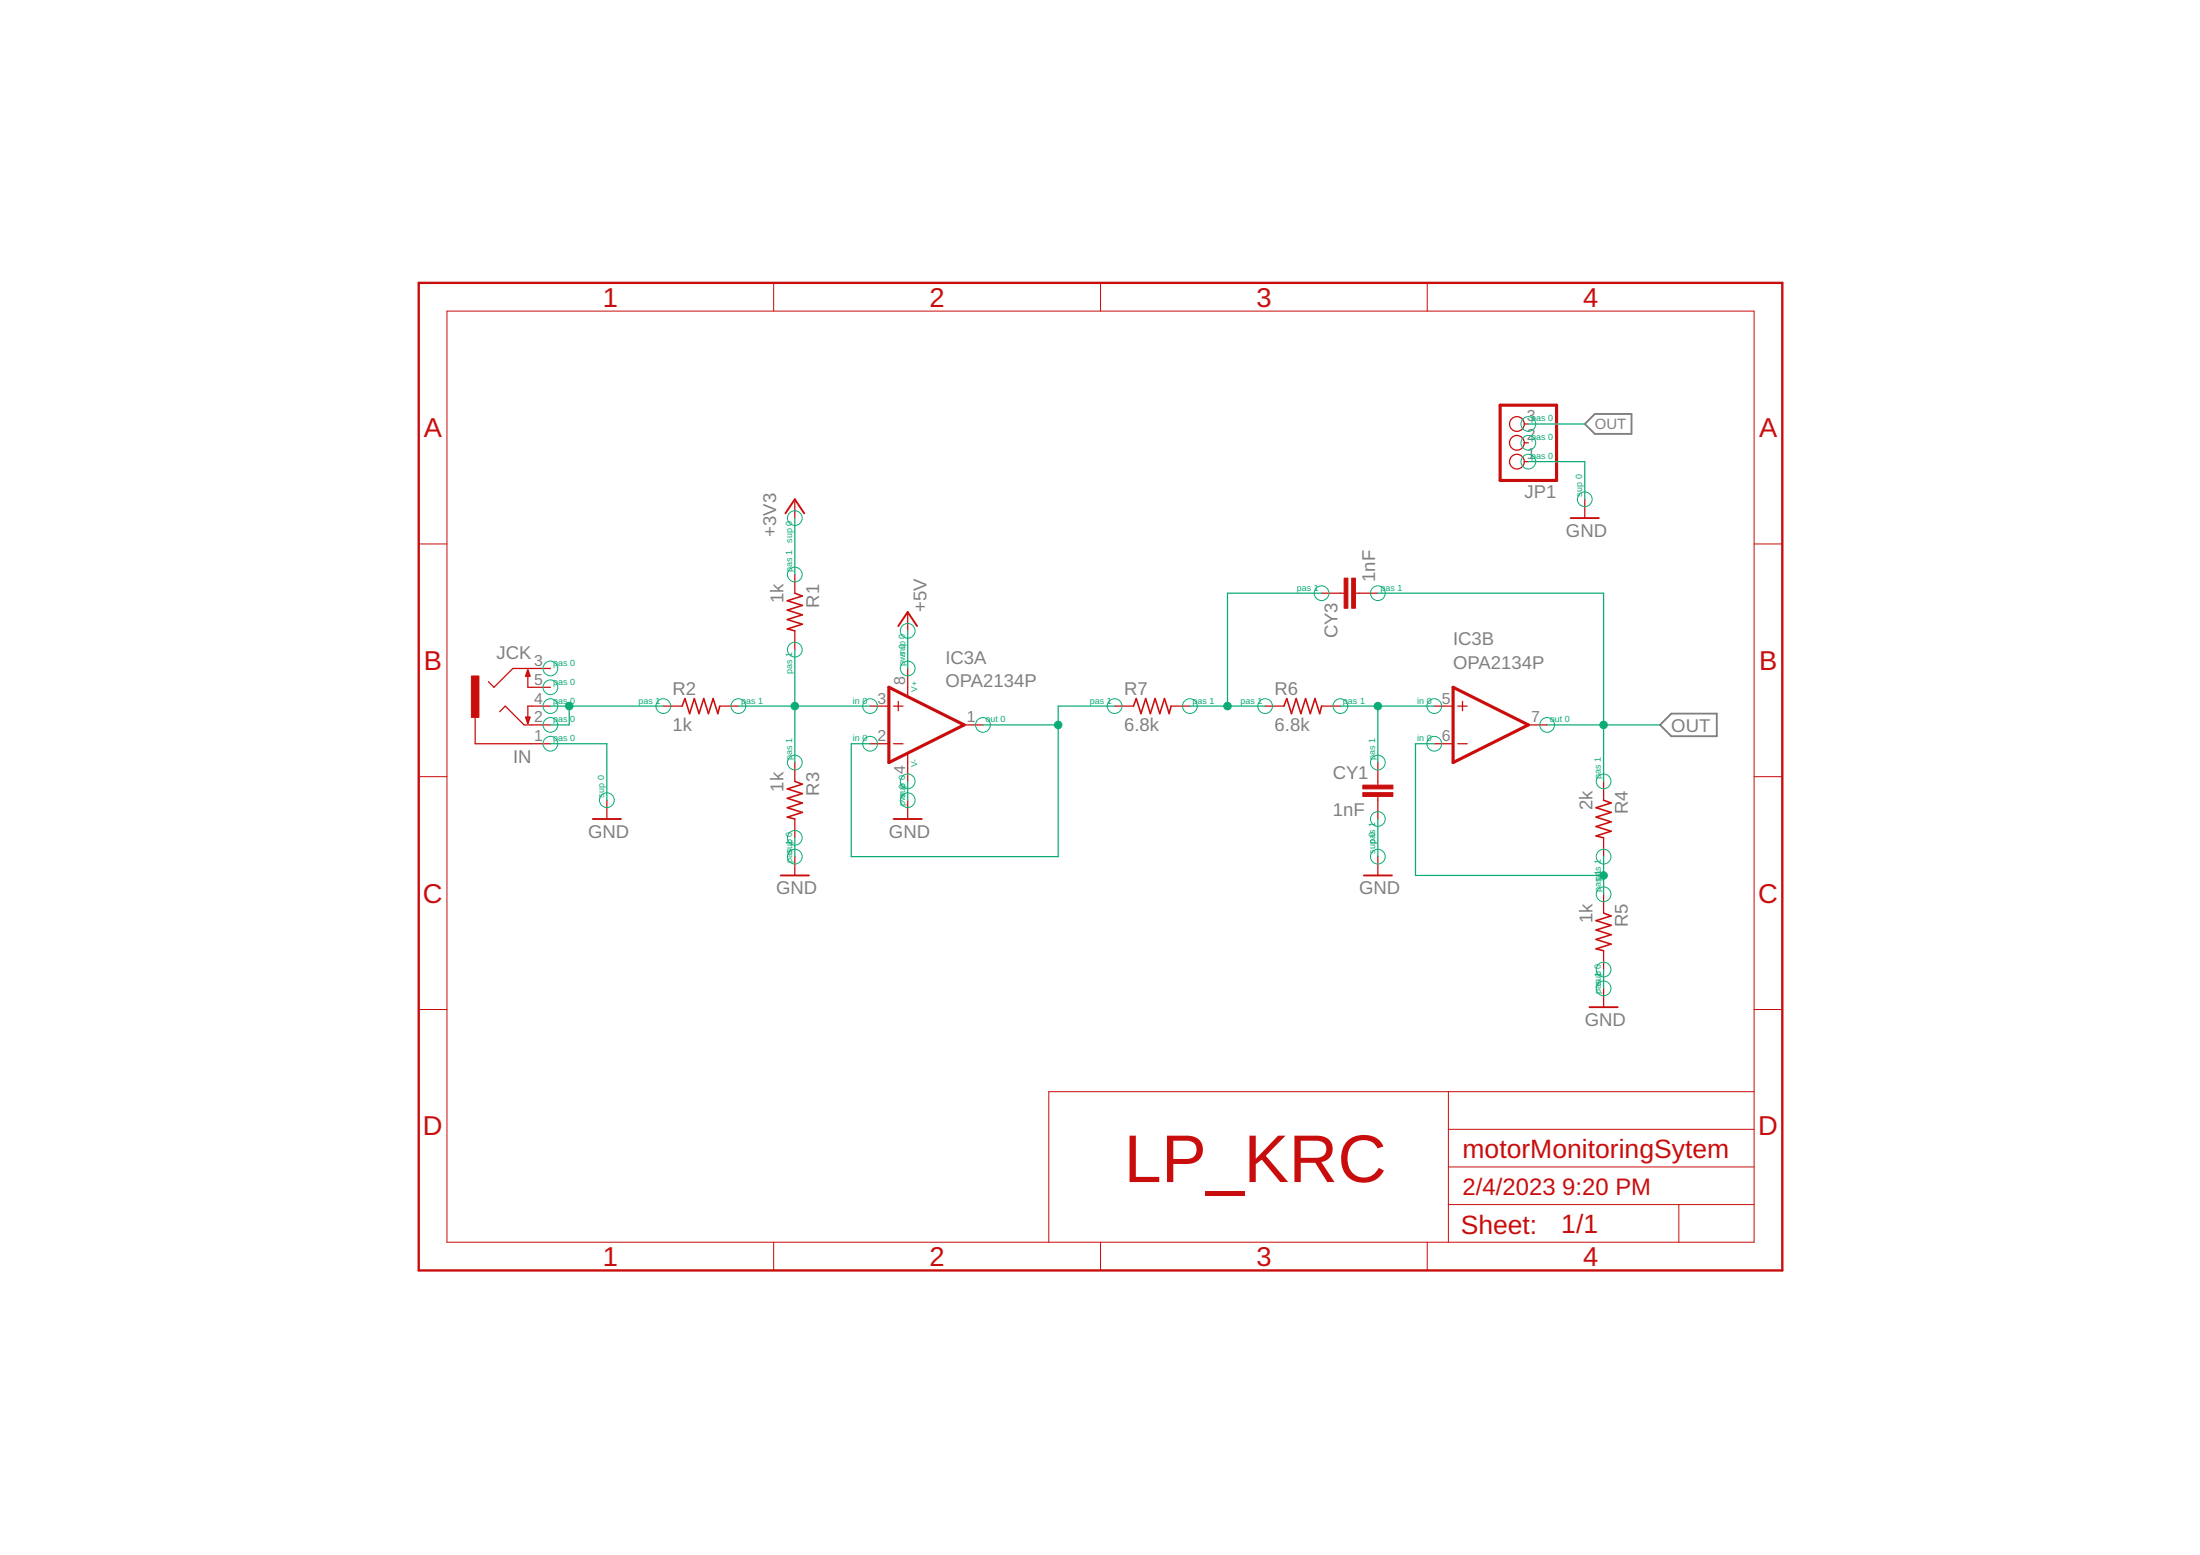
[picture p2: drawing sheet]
<svg xmlns="http://www.w3.org/2000/svg" width="297mm" height="210mm" viewBox="0 0 297 210" stroke-linecap="round" stroke-linejoin="round" font-family="sans-serif">
<path d="M214 57.2l1.3-1.3h5v2.7h-5zM224.1 97.9l1.6-1.6h6.1v3.1h-6.1z" fill="none" stroke="#808080" stroke-width=".25"/>
<path d="M92.1 95.3l.4-1 .6 2 .6-2 .7 2 .6-2 .7 2 .6-2 .6 2 .3-1M107.3 80.1l1 .4-2 .6 2 .6-2 .7 2 .6-2 .6 2 .7-2 .6 1 .3M153 95.3l.4-1 .7 2 .6-2 .6 2 .7-2 .6 2 .6-2 .7 2 .2-1M173.4 95.3l.3-1 .7 2 .6-2 .6 2 .7-2 .6 2 .6-2 .7 2 .2-1M107.3 105.5l1 .4-2 .6 2 .6-2 .7 2 .6-2 .6 2 .7-2 .6 1 .3M216.5 108l1 .4-2 .6 2 .7-2 .6 2 .6-2 .7 2 .6-2 .6 1 .3M216.5 123.3l1 .3-2 .7 2 .6-2 .6 2 .7-2 .6 2 .6-2 .7 1 .2" fill="none" stroke="#c90d0c" stroke-width=".21"/>
<g fill="none" stroke="#c90d0c" stroke-width=".17">
<path d="M205.8 59.8h.6M205.8 57.2h.6M107.3 67.4v2.5M107.3 77.6v2.5M205.8 62.3h.6M214 67.4v2.5M64.2 96.8v3.6h10.1M67.5 96.1l.7-.8 2.6 2.6h3.5M71.3 90.5v2.3h3M74.3 95.3h-3v2.3M74.3 90.2h-5.1l-2.5 2.6-.8-.8M89.6 95.3h2.5"/>
<path d="M97.2 95.3h2.5M107.3 85.2v2.5M117.5 95.3h2.5M120.6 95.3h1.3M121.3 94.7v1.2M122.6 82.6v2.6M122.6 90.2v3.8M130.2 97.9h2.5M150.5 95.3h2.5M158.1 95.3h2.6M170.8 95.3h2.6M178.4 95.3h2.6"/>
<path d="M178.4 80.1h3.1M183 80.1h3M193.7 95.3h2.5M196.8 95.3h1.3M197.5 94.7v1.2M206.4 97.9h2.5M81.9 108v2.6M107.3 102.9v2.6M107.3 110.6v2.5M107.3 115.6v2.6M117.5 100.4h2.5M120.6 100.4h1.3"/>
<path d="M122.6 101.8v3.7M122.6 108v2.6M186 102.9v3.1M186 107.5v3.1M186 115.6v2.6M193.7 100.4h2.5M196.8 100.4h1.3M216.5 105.5v2.5M216.5 113.1v2.5M216.5 120.7v2.6M216.5 128.3v2.6M216.5 133.4v2.6"/>
<circle cx="204.8" cy="57.2" r=".99"/>
<circle cx="204.8" cy="59.8" r=".99"/>
<circle cx="204.8" cy="62.3" r=".99"/>
</g>
<path d="M106 69.3l1.3-1.9 1.3 1.9M212.1 69.9h3.8M71 96.8h.5l-.2 .8zM71.3 90.5l.2 .7h-.5zM121.3 84.5l1.3-1.9 1.2 1.9M80 110.6h3.8M105.4 118.2h3.8M120.6 110.6h3.9M184.1 118.2h3.8M214.6 136h3.8" fill="none" stroke="#c90d0c" stroke-width=".25"/>
<g fill="#c90d0c" stroke="#c90d0c" stroke-width=".14">
<path d="M63.6 91.2h1.1v5.6h-1.1z"/>
<path d="M184 107h4.1v.5h-4.1z"/>
<path d="M184 106h4.1v.5h-4.1z"/>
<path d="M182.5 78h.5v4.1h-.5z"/>
<path d="M181.5 78h.5v4.1h-.5z"/>
</g>
<path d="M202.5 54.7h7.7v10.2h-7.7zM120 92.8l10.2 5.1-10.2 5zM196.2 92.8l10.2 5.1-10.2 5z" fill="none" stroke="#c90d0c" stroke-width=".42"/>
<g fill="none" stroke="#c90d0c" stroke-width=".14">
<path d="M104.5 38.2v3.8M148.6 38.2v3.8M192.7 38.2v3.8M60.3 42h176.5v125.7h-176.5zM56.5 73.4h3.8M236.8 73.4h3.8M56.5 104.8h3.8M236.8 104.8h3.8M56.5 136.3h3.8M236.8 136.3h3.8M195.6 147.4v20.3M195.6 157.5h41.2"/>
<path d="M195.6 152.4h41.2M236.8 147.4h-95.2v20.3M104.5 167.7v3.8M148.6 167.7v3.8M192.7 167.7v3.8M195.6 162.6h41.2M226.7 162.6v5.1"/>
</g>
<path d="M56.5 38.2h184.1v133.3h-184.1z" fill="none" stroke="#c90d0c" stroke-width=".32"/>
<g fill="none" stroke="#0dab76" stroke-width=".14">
<circle cx="206.4" cy="57.2" r=".99"/>
<circle cx="206.4" cy="59.8" r=".99"/>
<circle cx="107.3" cy="77.6" r=".99"/>
<circle cx="107.3" cy="69.9" r=".99"/>
<circle cx="206.4" cy="62.3" r=".99"/>
<circle cx="214" cy="67.4" r=".99"/>
<circle cx="74.3" cy="90.2" r=".99"/>
<circle cx="74.3" cy="95.3" r=".99"/>
<circle cx="74.3" cy="92.8" r=".99"/>
<circle cx="74.3" cy="97.9" r=".99"/>
<circle cx="89.6" cy="95.3" r=".99"/>
<circle cx="99.7" cy="95.3" r=".99"/>
<circle cx="107.3" cy="87.7" r=".99"/>
<circle cx="117.5" cy="95.3" r=".99"/>
<circle cx="122.6" cy="90.2" r=".99"/>
<circle cx="122.6" cy="85.2" r=".99"/>
<circle cx="132.7" cy="97.9" r=".99"/>
<circle cx="150.5" cy="95.3" r=".99"/>
<circle cx="160.7" cy="95.3" r=".99"/>
<circle cx="170.8" cy="95.3" r=".99"/>
<circle cx="178.4" cy="80.1" r=".99"/>
<circle cx="181" cy="95.3" r=".99"/>
<circle cx="186" cy="80.1" r=".99"/>
<circle cx="193.7" cy="95.3" r=".99"/>
<circle cx="208.9" cy="97.9" r=".99"/>
<circle cx="74.3" cy="100.4" r=".99"/>
<circle cx="81.9" cy="108" r=".99"/>
<circle cx="107.3" cy="102.9" r=".99"/>
<circle cx="107.3" cy="113.1" r=".99"/>
<circle cx="107.3" cy="115.6" r=".99"/>
<circle cx="117.5" cy="100.4" r=".99"/>
<circle cx="122.6" cy="105.5" r=".99"/>
<circle cx="122.6" cy="108" r=".99"/>
<circle cx="186" cy="102.9" r=".99"/>
<circle cx="186" cy="115.6" r=".99"/>
<circle cx="186" cy="110.6" r=".99"/>
<circle cx="193.7" cy="100.4" r=".99"/>
<circle cx="216.5" cy="115.6" r=".99"/>
<circle cx="216.5" cy="105.5" r=".99"/>
<circle cx="216.5" cy="130.9" r=".99"/>
<circle cx="216.5" cy="120.7" r=".99"/>
<circle cx="216.5" cy="133.4" r=".99"/>
</g>
<g fill="none" stroke="#0dab76" stroke-width=".17">
<path d="M206.4 57.2h7.6M107.3 69.9v7.7M206.4 62.3h7.6v5.1M74.3 95.3h15.3M76.9 95.3v2.6h-2.6M99.7 95.3h17.8M107.3 87.7v15.2M122.6 85.2v5M132.7 97.9h10.2M150.5 95.3h-7.6v20.3h-28v-15.2h2.6M160.7 95.3h10.1M178.4 80.1h-12.7v15.2"/>
<path d="M181 95.3h12.7M186 95.3v7.6M186 80.1h30.5v25.4M208.9 97.9h15.2M74.3 100.4h7.6v7.6M107.3 113.1v2.5M122.6 105.5v2.5M186 110.6v5M193.7 100.4h-2.6v17.8h25.4M216.5 115.6v5.1M216.5 130.9v2.5"/>
</g>
<g fill="#0dab76" stroke="#0dab76" stroke-width=".14">
<circle cx="107.3" cy="95.3" r=".51"/>
<circle cx="142.9" cy="97.9" r=".51"/>
<circle cx="165.7" cy="95.3" r=".51"/>
<circle cx="186" cy="95.3" r=".51"/>
<circle cx="216.5" cy="97.9" r=".51"/>
<circle cx="76.9" cy="95.3" r=".51"/>
<circle cx="216.5" cy="118.2" r=".51"/>
</g>
<text font-size="9.1" fill="#c90d0c" x="151.8" y="159.6">LP_KRC</text>
<g font-size="3.7" fill="#c90d0c">
<text x="81.4" y="41.4">1</text>
<text x="125.5" y="41.4">2</text>
<text x="169.6" y="41.4">3</text>
<text x="213.8" y="41.4">4</text>
<text x="57.2" y="59">A</text>
<text x="237.5" y="59">A</text>
<text x="57.2" y="90.4">B</text>
<text x="237.5" y="90.4">B</text>
<text x="57.1" y="121.8">C</text>
<text x="237.4" y="121.8">C</text>
<text x="57.1" y="153.3">D</text>
<text x="237.4" y="153.3">D</text>
<text x="81.4" y="170.9">1</text>
<text x="125.5" y="170.9">2</text>
<text x="169.6" y="170.9">3</text>
<text x="213.8" y="170.9">4</text>
</g>
<g font-size="3.6" fill="#c90d0c">
<text x="197.5" y="156.3">motorMonitoringSytem</text>
<text x="197.2" y="166.5">Sheet:</text>
<text x="210.8" y="166.4">1/1</text>
</g>
<g font-size="3.2" fill="#c90d0c">
<text x="197.5" y="161.3">2/4/2023</text>
<text x="210.9" y="161.3">9:20 PM</text>
</g>
<g font-size="2.5" fill="#808080">
<text x="205.8" y="67.3">JP1</text>
<text x="104.8" y="72.5" transform="rotate(-90 104.8 72.5)">+3V3</text>
<text x="211.4" y="72.5">GND</text>
<text x="105.8" y="81.5" transform="rotate(-90 105.8 81.5)">1k</text>
<text x="110.6" y="82" transform="rotate(-90 110.6 82)">R1</text>
<text x="125.1" y="82.6" transform="rotate(-90 125.1 82.6)">+5V</text>
<text x="185.7" y="78.6" transform="rotate(-90 185.7 78.6)">1nF</text>
<text x="67.1" y="89">JCK</text>
<text x="127.6" y="89.6">IC3A</text>
<text x="180.6" y="86.2" transform="rotate(-90 180.6 86.2)">CY3</text>
<text x="196.2" y="87.1">IC3B</text>
<text x="90.8" y="93.8">R2</text>
<text x="127.6" y="92.8">OPA2134P</text>
<text x="151.8" y="93.8">R7</text>
<text x="172.1" y="93.8">R6</text>
<text x="196.2" y="90.2">OPA2134P</text>
<text x="90.8" y="98.6">1k</text>
<text x="151.8" y="98.6">6.8k</text>
<text x="172.1" y="98.6">6.8k</text>
<text x="225.7" y="98.7">OUT</text>
<text x="69.3" y="102.9">IN</text>
<text x="105.8" y="106.9" transform="rotate(-90 105.8 106.9)">1k</text>
<text x="110.6" y="107.4" transform="rotate(-90 110.6 107.4)">R3</text>
<text x="179.9" y="105.1">CY1</text>
<text x="79.4" y="113.1">GND</text>
<text x="120" y="113.1">GND</text>
<text x="179.9" y="110.2">1nF</text>
<text x="215" y="109.4" transform="rotate(-90 215 109.4)">2k</text>
<text x="219.8" y="109.9" transform="rotate(-90 219.8 109.9)">R4</text>
<text x="104.8" y="120.7">GND</text>
<text x="183.5" y="120.7">GND</text>
<text x="215" y="124.6" transform="rotate(-90 215 124.6)">1k</text>
<text x="219.8" y="125.2" transform="rotate(-90 219.8 125.2)">R5</text>
<text x="214" y="138.5">GND</text>
</g>
<g font-size="2.1" fill="#808080">
<text x="206.2" y="59.4">2</text>
<text x="206.2" y="56.9">3</text>
<text x="206.2" y="62">1</text>
<text x="72.1" y="89.9">3</text>
<text x="72.1" y="92.4">5</text>
<text x="72.1" y="95">4</text>
<text x="118.5" y="95">3</text>
<text x="122.2" y="92.4" transform="rotate(-90 122.2 92.4)">8</text>
<text x="194.7" y="95">5</text>
<text x="72.1" y="100">1</text>
<text x="72.1" y="97.5">2</text>
<text x="118.5" y="100">2</text>
<text x="130.5" y="97.5">1</text>
<text x="194.7" y="100">6</text>
<text x="206.7" y="97.5">7</text>
<text x="122.2" y="104.5" transform="rotate(-90 122.2 104.5)">4</text>
</g>
<text font-size="2" fill="#808080" x="215.3" y="57.9">OUT</text>
<g font-size="1.2" fill="#0dab76">
<text x="206.7" y="59.4">pas 0</text>
<text x="206.7" y="56.9">pas 0</text>
<text x="206.7" y="62">pas 0</text>
<text x="213.6" y="67" transform="rotate(-90 213.6 67)">sup 0</text>
<text x="107" y="77.2" transform="rotate(-90 107 77.2)">pas 1</text>
<text x="107" y="73.3" transform="rotate(-90 107 73.3)">sup 0</text>
<text x="175.1" y="79.7">pas 1</text>
<text x="186.4" y="79.7">pas 1</text>
<text x="74.7" y="89.9">pas 0</text>
<text x="122.2" y="89.9" transform="rotate(-90 122.2 89.9)">pwsru0p 0</text>
<text x="74.7" y="92.4">pas 0</text>
<text x="74.7" y="95">pas 0</text>
<text x="86.2" y="95">pas 1</text>
<text x="100.1" y="95">pas 1</text>
<text x="107" y="91" transform="rotate(-90 107 91)">pas 1</text>
<text x="115.2" y="95">in 0</text>
<text x="147.2" y="95">pas 1</text>
<text x="161" y="95">pas 1</text>
<text x="167.5" y="95">pas 1</text>
<text x="181.3" y="95">pas 1</text>
<text x="191.3" y="95">in 0</text>
<text x="74.7" y="100">pas 0</text>
<text x="74.7" y="97.5">pas</text>
<text x="77" y="97.5">0</text>
<text x="115.2" y="100">in 0</text>
<text x="133.1" y="97.5">out 0</text>
<text x="191.3" y="100">in 0</text>
<text x="209.3" y="97.5">out 0</text>
<text x="81.6" y="107.7" transform="rotate(-90 81.6 107.7)">sup 0</text>
<text x="107" y="102.6" transform="rotate(-90 107 102.6)">pas 1</text>
<text x="185.7" y="102.6" transform="rotate(-90 185.7 102.6)">pas 1</text>
<text x="216.2" y="105.1" transform="rotate(-90 216.2 105.1)">pas 1</text>
<text x="122.2" y="108.8" transform="rotate(-90 122.2 108.8)">pwsru0p 0</text>
<text x="185.7" y="113.9" transform="rotate(-90 185.7 113.9)">pas 1</text>
<text x="107" y="116.4" transform="rotate(-90 107 116.4)">passu1p 0</text>
<text x="185.7" y="115.3" transform="rotate(-90 185.7 115.3)">sup 0</text>
<text x="216.2" y="119" transform="rotate(-90 216.2 119)">pa1s 1</text>
<text x="216.2" y="120.4" transform="rotate(-90 216.2 120.4)">pas</text>
<text x="216.2" y="134.2" transform="rotate(-90 216.2 134.2)">passu1p 0</text>
</g>
<g font-size="1.1" fill="#0dab76">
<text x="123.8" y="93.4" transform="rotate(-90 123.8 93.4)">V+</text>
<text x="123.8" y="103.6" transform="rotate(-90 123.8 103.6)">V-</text>
</g>
</svg>
